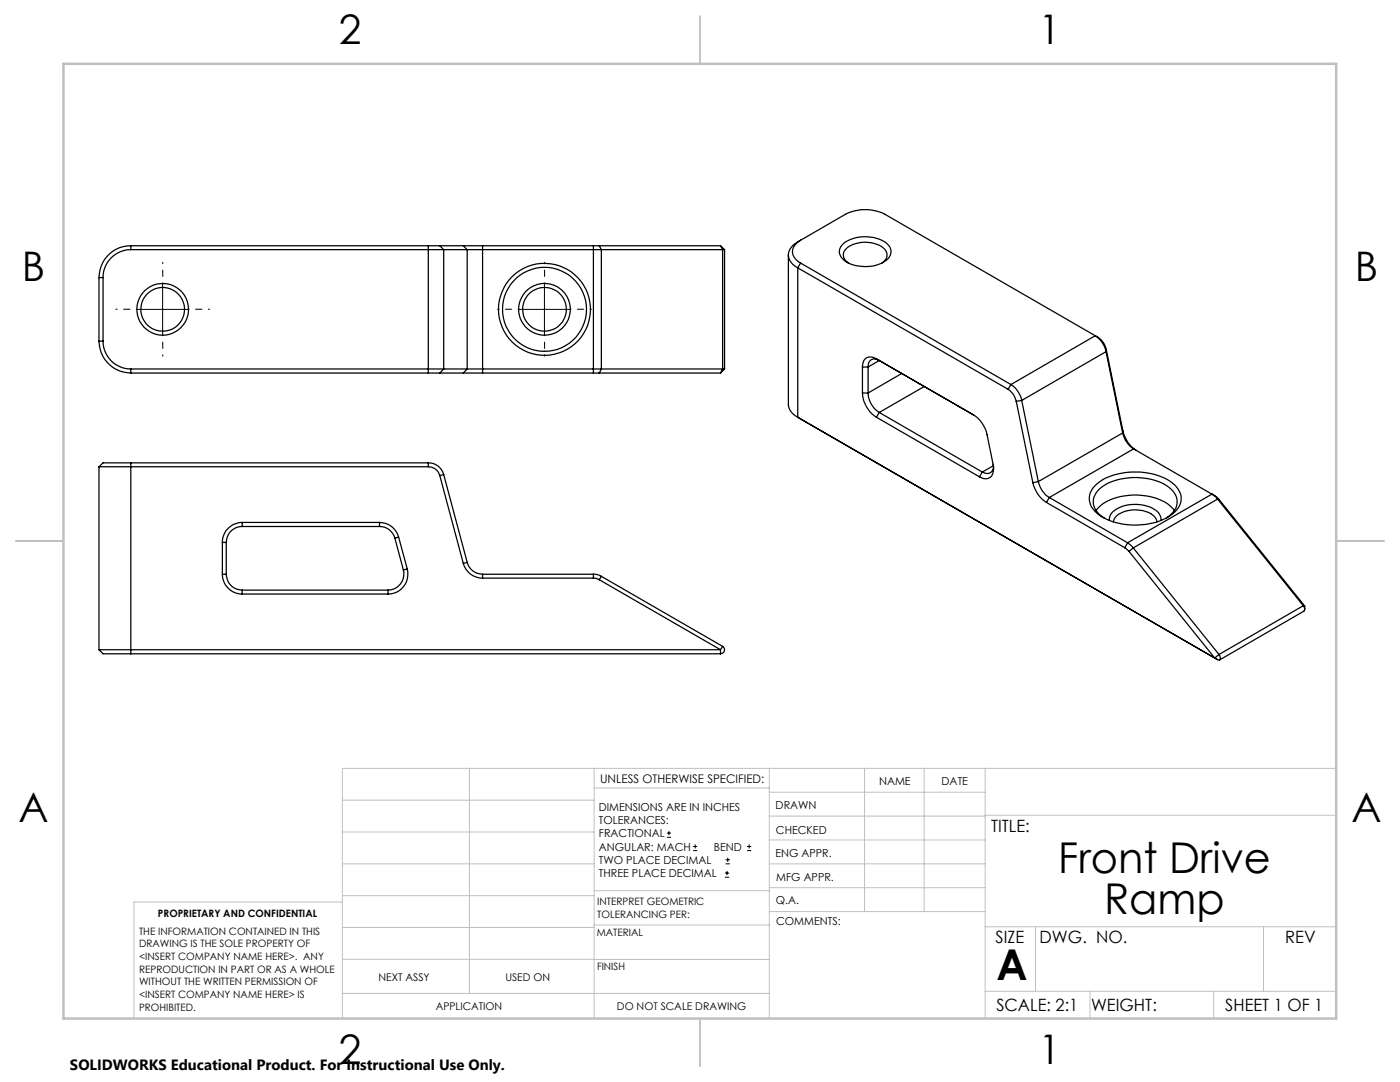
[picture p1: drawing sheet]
<svg xmlns="http://www.w3.org/2000/svg" width="279mm" height="216mm" viewBox="0 0 279 216" stroke-linecap="round" stroke-linejoin="round" font-family="sans-serif">
<g fill="none" stroke="#000" stroke-width=".2">
<path d="M32.5 56.7v10M108.7 56.7v10M27.5 61.7h10M103.7 61.7h10M133.1 167.1h.8M133.1 166.2h.8M133.5 165.8v.9M138.3 169.7h.8M138.3 168.9h.8M138.7 168.5v.8M144.7 175h.8M144.7 174.2h.8"/>
<path d="M144.8 172.4h.9M144.8 171.6h.9M145.1 173.8v.8M145.2 171.1v.9M149.1 169.7h.8M149.1 168.9h.8M149.5 168.5v.8"/>
</g>
<path d="M32.5 56.7v-4.4M108.7 56.7v-4.4M27.5 61.7h-4.4M32.5 66.7v4.4M37.5 61.7h4.3M103.7 61.7h-4.4M108.7 66.7v4.4M113.7 61.7h4.3" fill="none" stroke="#000" stroke-width=".2" stroke-dasharray="15.2 1.3 1.3 1.3" stroke-dashoffset="15"/>
<g fill="none" stroke="#c0c0c0" stroke-width=".2">
<path d="M68.3 159.7h50.3M93.7 153.3v44.9M118.6 153.3v49.9M118.6 157.2h34.9M153.5 153.3v49.9M153.5 158.1h43.1M172.5 153.3v28.6M184.4 153.3v28.6M196.6 153.3v49.9M266.7 153.3h-198.4v49.9M68.3 178.7h50.3M68.3 172.4h50.3"/>
<path d="M68.3 166h50.3M68.3 180h-41.6v23.2M118.6 177.7h35M153.5 167.6h43.1M153.5 162.8h43.1M153.5 172.4h43.1M153.5 177.1h43.1M196.6 162.7h70.1M68.3 198.2h85.2M68.3 191.4l85.2 .1M68.3 185.1h50.3M118.6 184.6h35"/>
<path d="M153.6 181.9h43M196.6 197.8h70.1M196.6 184.9h70.1M206.7 184.9v12.9M217.5 197.8v5.4M242.2 197.8v5.4M252.2 184.9v12.9"/>
</g>
<path d="M139.7 3.2v9.5M3.1 107.9h9.6M266.7 107.9h9.5M139.7 203.2v9.6" fill="none" stroke="#c0c0c0" stroke-width=".25"/>
<path d="M12.7 12.7h254v190.5h-254z" fill="none" stroke="#c0c0c0" stroke-width=".5"/>
<g fill="none" stroke="#000" stroke-width=".25">
<path d="M19.8 55.4v12.7M19.8 55.4h.8M20.6 55.4v12.7M26.1 49.8h62.4M26.1 49.8a5.5 5.5 0 0 0-5.5 5.6M26.1 49a6.4 6.4 0 0 0-6.3 6.4M26.1 49v.8M26.1 49h59.4M85.5 49h2.3M85.5 49v25.4M87.8 49l.7 .8M87.8 49h4.7"/>
<path d="M88.5 49.8v23.8M88.5 49.8h4.7M92.5 49h3.8M92.5 49l.7 .8M93.2 49.8h26.8M93.2 49.8v23.8M96.3 49v25.4M96.3 49h22.1M118.4 49h1.2M118.4 49v25.4M119.6 49h24.2M119.6 49l.4 .8"/>
<path d="M120 49.8h24.2M120 49.8v23.8M143.8 49l.8 .8M143.8 49l.4 .8M144.2 49.8h.4M144.2 49.8v23.8M144.6 49.8v23.8M157.3 50.9v30a3.3 3.3 0 0 0 1.9 2.4M159.2 53.4v29.9M159.2 53.4l42 24.3M159.8 47.9l8.9-5.1a8.9 8.9 0 0 1 7.9 0l42 24.2M159.8 47.9a2.35 2.35 0 0 0-1.2 3.5l1.2 1.1"/>
<path d="M159.8 47.9a3.3 3.3 0 0 0-2.4 3.6 3.4 3.4 0 0 0 1.8 1.9M159.8 52.5l42 24.2M159.8 52.5l-.6 .9M168.3 48.6a7.5 7.5 0 0 1 8.7 0 2.12 2.12 0 0 1-.6 3.6 7.9 7.9 0 0 1-7.8-.2 2.05 2.05 0 0 1-.3-3.4zM169.3 52.5a1.79 1.79 0 0 1-1-1.6 1.79 1.79 0 0 1 1-1.6 6.3 6.3 0 0 1 7.4 .5 1.74 1.74 0 0 1-.7 2.7M19.8 68.1a6.4 6.4 0 0 0 6.3 6.3M19.8 68.1h.8M20.6 68.1a5.5 5.5 0 0 0 5.5 5.5M26.1 73.6h62.4M26.1 73.6v.8M26.1 74.4h59.4M85.5 74.4h2.3"/>
<path d="M87.8 74.4h4.7M88.5 73.6h4.7M88.5 73.6l-.7 .8M92.5 74.4h3.8M93.2 73.6h26.8M93.2 73.6l-.7 .8M96.3 74.4h22.1M118.4 74.4h1.2M119.6 74.4h24.2M120 73.6h24.2M120 73.6l-.4 .8M144.2 73.6h.4"/>
<path d="M144.2 73.6l-.4 .8M144.6 73.6l-.8 .8M172.1 78.4a6.1 6.1 0 0 0 2.8 4.9M172.1 73.2v5.2M172.1 73.2h1.1M172.1 78.4h1.1M173.2 78.4a4.7 4.7 0 0 0 2.3 3.9M173.2 73.2v5.2M174.9 71.6l19.4 11.2a6.2 6.2 0 0 1 2.7 3.9l1.2 5.9a2.17 2.17 0 0 1-1.1 2.9 2.16 2.16 0 0 1-1.6-.4M174.9 71.6a1.69 1.69 0 0 0-2-.2 1.69 1.69 0 0 0-.8 1.8M174.9 71.6l.6 .3M175.5 71.9a1.36 1.36 0 0 0-1.6-.1 1.36 1.36 0 0 0-.7 1.4"/>
<path d="M175.5 71.9l18.8 10.9M175.5 71.9l-2.3 1.3M180 74.5l-6.8 3.9M184.5 77.1l-9 5.2M201.2 77.7a3.7 3.7 0 0 1 1.6 2.4M201.8 76.7a5.1 5.1 0 0 1 2.1 3.2M201.8 76.7l-.6 1M203.9 79.9l3.3 16.2M203.9 79.9l-1.1 .2M218.6 67a4.9 4.9 0 0 1 2.1 3.2M218.6 67a4 4 0 0 1 2.2 2.7M218.6 67l-16.8 9.7"/>
<path d="M220.7 70.2l3.3 16.2M220.7 70.2l-16.8 9.7M220.8 69.7l-.1 .5M220.8 69.7l3.3 16.2M19.8 93.1h65.7M19.8 93.1v36.5M26.1 92.4h-5.5l-.8 .7M26.1 92.4v38.1M26.1 92.4h59.4M85.5 93.1a2.38 2.38 0 0 1 2.3 1.8M85.5 92.4a3.1 3.1 0 0 1 3 2.3M85.5 92.4v.7"/>
<path d="M87.8 94.9l4.7 17.5M88.5 94.7l-.7 .2M88.5 94.7l4.7 17.5M159.2 83.3l83.8 48.3M159.2 83.3l.6 .3M174.9 83.3l20.6 11.8M175.5 82.3l-.6 1M175.5 82.3l20.5 11.9M196 94.2l-.5 .9M198.3 92.9l-2.3 1.3M198.3 93.2a1.37 1.37 0 0 1-.8 1.2 1.37 1.37 0 0 1-1.5-.2M202.8 80.1l3.3 16.2"/>
<path d="M206.1 96.3a6.2 6.2 0 0 0 2.7 4M207.2 96.1a4.9 4.9 0 0 0 2.2 3.2M207.2 96.1l-1.1 .2M209.4 99.3l15.6 9M209.4 99.3l-.6 1M218.4 97a11.1 11.1 0 0 1 8.3-2.8 11.3 11.3 0 0 1 8.1 2.9 3.5 3.5 0 0 1-.9 5.5 13.6 13.6 0 0 1-14.9-.1 3.6 3.6 0 0 1-.6-5.5zM224 86.4a5.2 5.2 0 0 0 2.2 3.2M224 86.4l-16.8 9.7M224.1 85.9a6.2 6.2 0 0 0 2.7 4M224.1 85.9l-.1 .5M226.2 89.6l15.7 9M226.2 89.6l-16.8 9.7"/>
<path d="M241.9 98.6l1.1 1M241.9 98.6l.8 .5 .6 .6M241.9 98.6l-16.9 9.7M243 99.6l17.1 21.3M243 99.6l-16.8 9.7M243 99.6l.3 .1M243.3 99.7l17.1 21.2M44.4 114.6a4 4 0 0 0 3.9 3.9M44.4 108.2v6.4M44.4 108.2h.8M44.4 114.6h.8M45.2 114.6a3.2 3.2 0 0 0 3.1 3.2"/>
<path d="M45.2 108.2v6.4M48.3 104.2a4 4 0 0 0-3.9 4M48.3 105.1a3.2 3.2 0 0 0-3.1 3.1M48.3 118.5h29.1M48.3 104.2h27.4M48.3 104.2v.9M48.3 117.8v.7M48.3 117.8h29.1M48.3 105.1h27.4M75.7 104.2a3.9 3.9 0 0 1 3.9 3M75.7 105.1a3.1 3.1 0 0 1 3.1 2.3M75.7 104.2v.9"/>
<path d="M77.4 117.8v.7M78.8 107.4l1.7 6.3M79.6 107.2l1.7 6.3M79.6 107.2l-.8 .2M80.5 113.7a3.2 3.2 0 0 1-3.1 4.1M81.3 113.5a4 4 0 0 1-3.9 5M81.3 113.5l-.8 .2M92.5 112.4a3.9 3.9 0 0 0 3.8 3M93.2 112.2a3.2 3.2 0 0 0 3.1 2.4M93.2 112.2l-.7 .2M96.3 115.4h22.1M96.3 114.6h22.1"/>
<path d="M96.3 114.6v.8M118.4 115.4l1.2 .3M118.4 114.6l1.1 .1 .5 .3M118.4 114.6v.8M119.6 115.7l24.2 13.9M120 115l-.4 .7M120 115l24.2 14M208.8 100.3l15.7 9M218.8 101.9a8.7 8.7 0 0 1 6.4-3.1 10.9 10.9 0 0 1 8.8 2.6l.4 .5M220.3 103.4a3.5 3.5 0 0 1-1.6-5 8.5 8.5 0 0 1 6.5-3 10.9 10.9 0 0 1 8.8 2.5 3.3 3.3 0 0 1-.9 5.3l-.3 .2M221.4 103.9a2.5 2.5 0 0 1 1.8-2.5 7.7 7.7 0 0 1 7.8 .7 2.37 2.37 0 0 1 .7 1.8M222.2 104.1a3.1 3.1 0 0 1 2.7-2.2 5.8 5.8 0 0 1 5.7 1.5l.3 .7"/>
<path d="M224.5 109.3l.8 .7M225 108.3l1.2 1M225 108.3l-.5 1M225.3 110l17.1 21.3M226.2 109.3l-.9 .7M226.2 109.3l17.1 21.3M19.8 129.6h124M19.8 129.6l.8 .9h5.5M26.1 130.5h117.7M143.8 129.6v.9M144.2 129a.8 .8 0 0 1 .4 .9 .8 .8 0 0 1-.8 .6M144.2 129l-.4 .6"/>
<path d="M242.4 131.3l.6 .3M243.3 130.6l.2 .5a.4 .4 0 0 1 0 .4 .4 .4 0 0 1-.3 .2l-.2-.1M243.3 130.6l-.9 .7M260.1 120.9l.3 .7-.2 .4-16.8 9.7M260.1 120.9l-16.8 9.7M260.1 120.9h.3M260.4 120.9v.7"/>
<circle cx="32.5" cy="61.7" r="4.4"/>
<circle cx="32.5" cy="61.7" r="5.2"/>
<circle cx="108.7" cy="61.7" r="9.2"/>
<circle cx="108.7" cy="61.7" r="4.4"/>
<circle cx="108.7" cy="61.7" r="8.4"/>
<circle cx="108.7" cy="61.7" r="5.2"/>
</g>
<g font-size="8.5">
<text x="211.2" y="174.2">Front Drive</text>
<text x="220.3" y="182.3">Ramp</text>
<text x="198.9" y="195.5">A</text>
</g>
<g font-size="8.1">
<text x="67.6" y="8.9">2</text>
<text x="207.3" y="8.9">1</text>
<text x="4.4" y="56.2">B</text>
<text x="270.4" y="56.2">B</text>
<text x="3.7" y="164.1">A</text>
<text x="269.7" y="164.1">A</text>
<text x="67.6" y="212.4">2</text>
<text x="207.3" y="212.4">1</text>
</g>
<g font-size="3.4">
<text x="197.8" y="166">TITLE:</text>
<text x="198.7" y="188.1">SIZE</text>
<text x="207.5" y="188.1">DWG. NO.</text>
<text x="256.5" y="188.2">REV</text>
<text x="198.8" y="201.7">SCALE: 2:1</text>
<text x="217.7" y="201.8">WEIGHT:</text>
<text x="244.5" y="201.7">SHEET 1 OF 1</text>
</g>
<text font-size="3" x="14" y="213.5">SOLIDWORKS Educational Product. For Instructional Use Only.</text>
<text font-size="2.4" x="119.8" y="156.2">UNLESS OTHERWISE SPECIFIED:</text>
<g font-size="2.2">
<text x="119.5" y="161.8">DIMENSIONS ARE IN INCHES</text>
<text x="154.8" y="161.4">DRAWN</text>
<text x="175.4" y="156.6">NAME</text>
<text x="187.9" y="156.7">DATE</text>
<text x="119.5" y="164.4">TOLERANCES:</text>
<text x="119.5" y="167.1">FRACTIONAL</text>
<text x="154.9" y="166.3">CHECKED</text>
<text x="119.5" y="169.7">ANGULAR: MACH</text>
<text x="119.5" y="172.4">TWO PLACE DECIMAL</text>
<text x="142.5" y="169.7">BEND</text>
<text x="154.8" y="171">ENG APPR.</text>
<text x="119.5" y="175">THREE PLACE DECIMAL</text>
<text x="154.9" y="175.7">MFG APPR.</text>
<text x="154.9" y="180.4">Q.A.</text>
<text x="154.9" y="184.6">COMMENTS:</text>
</g>
<g font-size="2.1">
<text x="75.5" y="195.7">NEXT ASSY</text>
<text x="100.9" y="195.7">USED ON</text>
<text x="86.9" y="201.5">APPLICATION</text>
<text x="123.1" y="201.6">DO NOT SCALE DRAWING</text>
</g>
<g font-size="2">
<text x="31.5" y="182.9">PROPRIETARY AND CONFIDENTIAL</text>
<text x="119.2" y="180.6">INTERPRET GEOMETRIC</text>
<text x="119.2" y="183.1">TOLERANCING PER:</text>
<text x="27.8" y="186.5">THE INFORMATION CONTAINED IN THIS</text>
<text x="27.8" y="189">DRAWING IS THE SOLE PROPERTY OF</text>
<text x="27.8" y="191.6">&lt;INSERT COMPANY NAME HERE&gt;. ANY</text>
<text x="119.1" y="186.7">MATERIAL</text>
<text x="27.8" y="194.1">REPRODUCTION IN PART OR AS A WHOLE</text>
<text x="27.8" y="196.6">WITHOUT THE WRITTEN PERMISSION OF</text>
<text x="119.1" y="193.5">FINISH</text>
<text x="27.8" y="199.1">&lt;INSERT COMPANY NAME HERE&gt; IS</text>
<text x="27.8" y="201.7">PROHIBITED.</text>
</g>
</svg>
